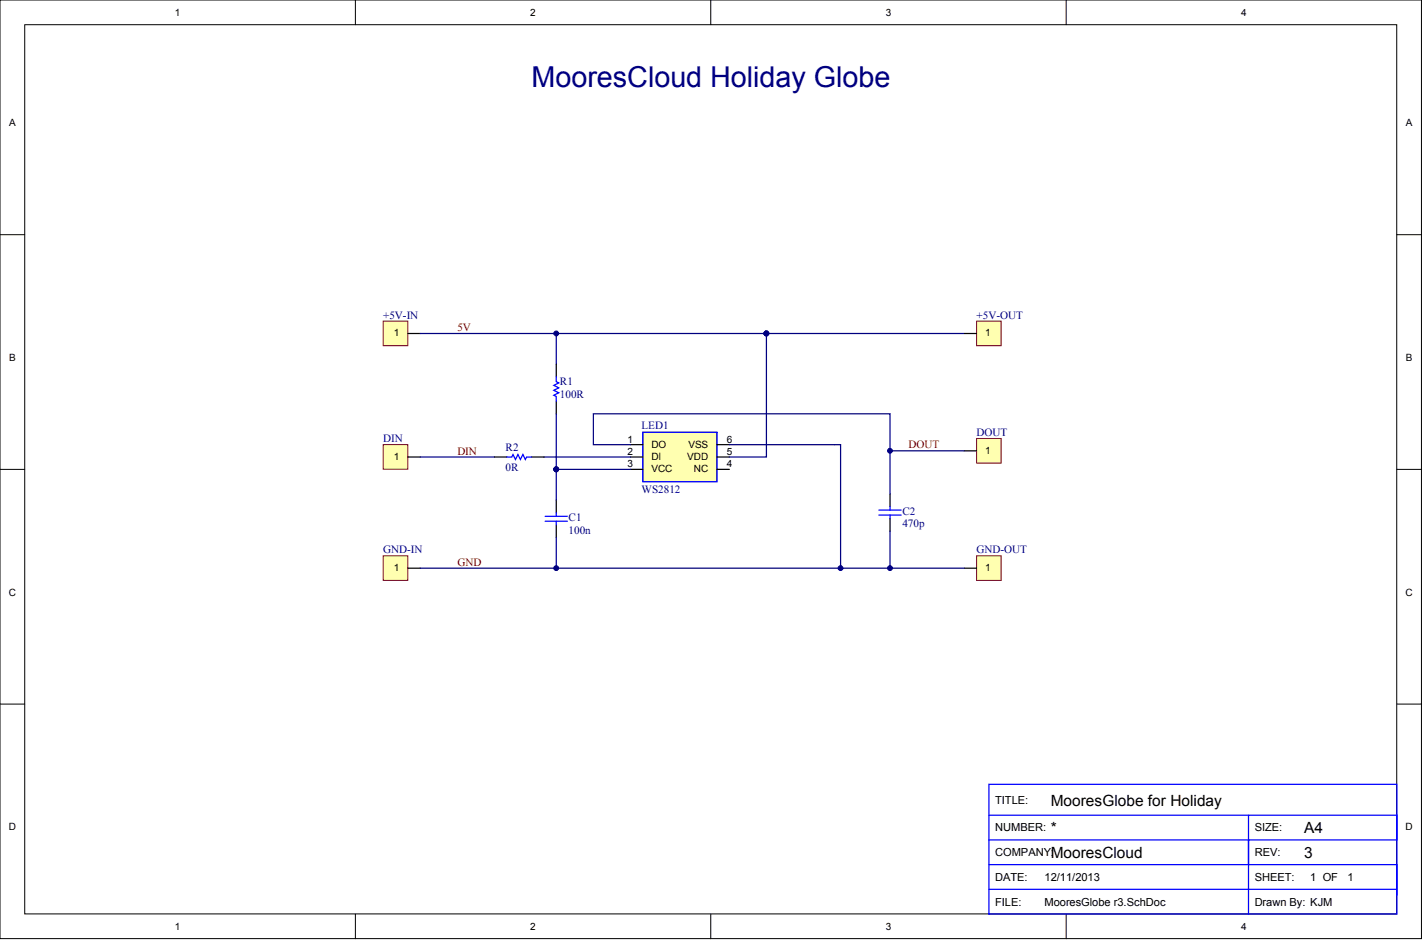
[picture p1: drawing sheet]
<svg xmlns="http://www.w3.org/2000/svg" width="244mm" height="161mm" viewBox="0 0 244 161" stroke-linecap="round" stroke-linejoin="round" font-family="sans-serif">
<g fill="#fff" stroke="#000" stroke-width=".17">
<path d="M0 0h243.5v160.8h-243.5z"/>
<path d="M4.2 4.2h235.1v152.4h-235.1z"/>
</g>
<path d="M60.9 0v4.2M121.8 0v4.2M182.6 0v4.2M0 40.2h4.2M239.3 40.2h4.2M0 80.4h4.2M239.3 80.4h4.2M0 120.6h4.2M239.3 120.6h4.2M60.9 156.6v4.2M121.8 156.6v4.2M182.6 156.6v4.2" fill="none" stroke="#000" stroke-width=".17"/>
<path d="M93.4 89.3h3.8M93.4 88.5h3.8M95.3 87.8v.7M95.3 89.3v.6M169.4 134.4h69.9v22.2h-69.9zM169.4 139.7h44.5M169.4 152.4h69.9M169.4 148.1h44.5M169.4 143.9h44.5M239.3 153.4v-5.3h-25.4v-4.2h25.4v-4.2h-25.4v16.9" fill="none" stroke="#00f" stroke-width=".21"/>
<path d="M95.3 85.7v2.1M95.3 89.9v2.2" fill="none" stroke="#000" stroke-width=".21"/>
<path d="M110.1 74.1h12.7v8.4h-12.7z" fill="#ffffb0" stroke="#800000" stroke-width=".17"/>
<path d="M110.1 74.1h12.7v8.4h-12.7z" fill="none" stroke="#00f" stroke-width=".21"/>
<path d="M108 76.2h2.1M108 78.3h2.1M122.8 76.2h2.1M122.8 78.3h2.1M108 80.4h2.1M122.8 80.4h2.1" fill="none" stroke="#000" stroke-width=".21"/>
<path d="M65.6 76.2h4.3v4.2h-4.3z" fill="#ffffb0" stroke="#800000" stroke-width=".17"/>
<path d="M69.9 78.3h2.1" fill="none" stroke="#000" stroke-width=".21"/>
<path d="M65.6 55h4.3v4.2h-4.3z" fill="#ffffb0" stroke="#800000" stroke-width=".17"/>
<path d="M69.9 57.1h2.1" fill="none" stroke="#000" stroke-width=".21"/>
<path d="M167.3 95.2h4.2v4.2h-4.2z" fill="#ffffb0" stroke="#800000" stroke-width=".17"/>
<path d="M165.2 97.3h2.1" fill="none" stroke="#000" stroke-width=".21"/>
<path d="M167.3 75.1h4.2v4.2h-4.2z" fill="#ffffb0" stroke="#800000" stroke-width=".17"/>
<path d="M95.3 62.4v2.1M95.3 68.8v2.1M165.2 77.2h2.1" fill="none" stroke="#000" stroke-width=".21"/>
<path d="M95.3 57.1v5.3M131.3 57.1h33.9M152.5 77.2h12.7M95.3 80.4v5.3" fill="none" stroke="#000080" stroke-width=".21"/>
<g fill="#000080" stroke="#000080" stroke-width=".17">
<circle cx="152.5" cy="77.2" r=".41"/>
<circle cx="95.3" cy="57.1" r=".41"/>
<circle cx="131.3" cy="57.1" r=".41"/>
<circle cx="95.3" cy="80.4" r=".41"/>
</g>
<path d="M95.3 64.5v.9l.4 .2-.8 .4 .8 .4-.8 .5 .8 .4-.8 .4 .4 .2v.9" fill="none" stroke="#00f" stroke-width=".21"/>
<path d="M65.6 95.2h4.3v4.2h-4.3z" fill="#ffffb0" stroke="#800000" stroke-width=".17"/>
<path d="M69.9 97.3h2.1" fill="none" stroke="#000" stroke-width=".21"/>
<path d="M167.3 55h4.2v4.2h-4.2z" fill="#ffffb0" stroke="#800000" stroke-width=".17"/>
<path d="M165.2 57.1h2.1M84.7 78.3h2.1M91.1 78.3h2.1M152.5 84.6v2.2M152.5 88.9v2.1" fill="none" stroke="#000" stroke-width=".21"/>
<path d="M72 57.1h59.3v21.2h-6.4M72 78.3h12.7M93.2 78.3h14.8M95.3 70.9v9.5h12.7M108 76.2h-6.4v-5.3h50.9v13.7M124.9 76.2h19.1v21.1M72 97.3h93.2M95.3 92.1v5.2M152.5 91v6.3" fill="none" stroke="#000080" stroke-width=".21"/>
<g fill="#000080" stroke="#000080" stroke-width=".17">
<circle cx="131.3" cy="57.1" r=".41"/>
<circle cx="95.3" cy="97.3" r=".41"/>
<circle cx="144" cy="97.3" r=".41"/>
<circle cx="95.3" cy="80.4" r=".41"/>
<circle cx="152.5" cy="97.3" r=".41"/>
</g>
<path d="M86.8 78.3h.9l.2-.4 .4 .8 .4-.8 .5 .8 .4-.8 .4 .8 .2-.4h.9M150.6 88.2h3.8M150.6 87.4h3.8M152.5 86.8v.6M152.5 88.2v.7" fill="none" stroke="#00f" stroke-width=".21"/>
<text font-size="4.9" fill="#000080" x="91.1" y="14.8">MooresCloud Holiday Globe</text>
<g font-size="2.6">
<text x="180" y="138">MooresGlobe for Holiday</text>
<text x="180" y="142.7">*</text>
<text x="223.4" y="142.7">A4</text>
<text x="180" y="146.9">MooresCloud</text>
<text x="223.4" y="146.9">3</text>
</g>
<g font-size="1.9" fill="#000080">
<text x="65.6" y="54.6">+5V-IN</text>
<text x="167.3" y="54.6">+5V-OUT</text>
<text x="95.9" y="66">R1</text>
<text x="95.9" y="68.1">100R</text>
<text x="65.6" y="75.8">DIN</text>
<text x="86.6" y="77.2">R2</text>
<text x="109.9" y="73.4">LED1</text>
<text x="167.3" y="74.7">DOUT</text>
<text x="86.6" y="80.6">0R</text>
<text x="97.4" y="89.3">C1</text>
<text x="109.9" y="84.4">WS2812</text>
<text x="154.6" y="88.2">C2</text>
<text x="65.6" y="94.8">GND-IN</text>
<text x="97.4" y="91.4">100n</text>
<text x="154.6" y="90.4">470p</text>
<text x="167.3" y="94.8">GND-OUT</text>
</g>
<g font-size="1.9" fill="#800000">
<text x="78.4" y="56.7">5V</text>
<text x="78.4" y="77.9">DIN</text>
<text x="155.6" y="76.8">DOUT</text>
<text x="78.4" y="96.9">GND</text>
</g>
<g font-size="1.9">
<text x="170.5" y="137.8">TITLE:</text>
<text x="170.5" y="142.4">NUMBER:</text>
<text x="214.9" y="142.4">SIZE:</text>
<text x="170.5" y="146.7">COMPANY:</text>
<text x="214.9" y="146.7">REV:</text>
<text x="170.5" y="150.9">DATE:</text>
<text x="170.5" y="155.1">FILE:</text>
<text x="178.9" y="150.9">12/11/2013</text>
<text x="178.9" y="155.1">MooresGlobe r3.SchDoc</text>
<text x="214.9" y="150.9">SHEET:</text>
<text x="214.9" y="155.1">Drawn By: KJM</text>
<text x="224.5" y="150.9">1 OF</text>
<text x="230.8" y="150.9">1</text>
</g>
<g font-size="1.7">
<text x="30" y="2.7">1</text>
<text x="90.8" y="2.7">2</text>
<text x="151.7" y="2.7">3</text>
<text x="212.6" y="2.7">4</text>
<text x="1.5" y="21.6">A</text>
<text x="240.8" y="21.6">A</text>
<text x="67.4" y="57.6">1</text>
<text x="168.8" y="57.6">1</text>
<text x="1.5" y="61.9">B</text>
<text x="240.8" y="61.9">B</text>
<text x="107.5" y="75.8">1</text>
<text x="107.5" y="77.9">2</text>
<text x="111.6" y="76.7">DO</text>
<text x="117.9" y="76.7">VSS</text>
<text x="124.5" y="77.9">5</text>
<text x="124.5" y="75.8">6</text>
<text x="168.8" y="77.7">1</text>
<text x="67.4" y="78.8">1</text>
<text x="107.5" y="80.1">3</text>
<text x="111.6" y="78.8">DI</text>
<text x="111.6" y="80.9">VCC</text>
<text x="117.7" y="78.8">VDD</text>
<text x="118.9" y="80.9">NC</text>
<text x="124.5" y="80.1">4</text>
<text x="67.4" y="97.8">1</text>
<text x="168.8" y="97.8">1</text>
<text x="1.5" y="102.1">C</text>
<text x="240.8" y="102.1">C</text>
<text x="1.5" y="142.3">D</text>
<text x="240.8" y="142.3">D</text>
<text x="30" y="159.3">1</text>
<text x="90.8" y="159.3">2</text>
<text x="151.7" y="159.3">3</text>
<text x="212.6" y="159.3">4</text>
</g>
</svg>
